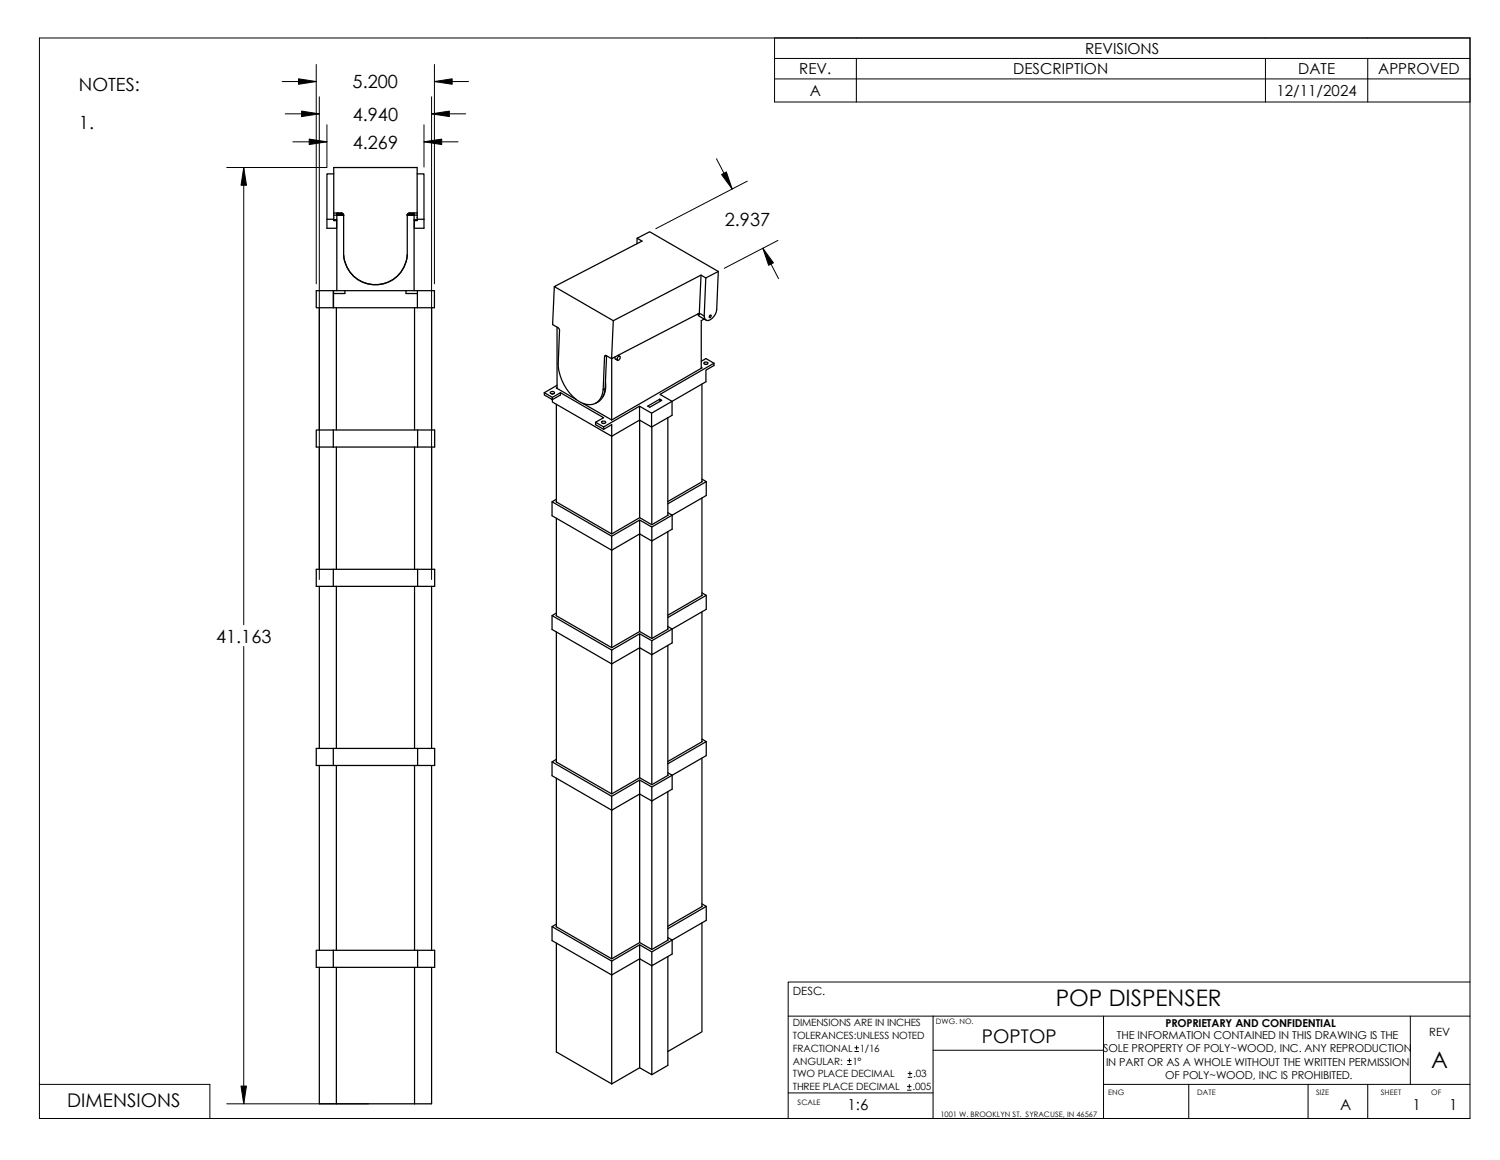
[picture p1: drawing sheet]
<svg xmlns="http://www.w3.org/2000/svg" width="279mm" height="216mm" viewBox="0 0 279 216" stroke-linecap="round" stroke-linejoin="round" font-family="sans-serif">
<g fill="none" stroke="#000" stroke-width=".19">
<path d="M7.3 7.1h266.5v201.1h-266.5zM52.6 15.2h6.3M58.9 12v40.8M59.5 18v89.9M80.4 18v89.9M80.9 12v40.8M80.9 15.2h6.4M144.3 7.1v7.6M144.3 14.7v4.3h129.5M144.3 10.9h129.5M159.5 10.9v8.1M235.7 10.9v8.1"/>
<path d="M254.8 10.9v8.1M273.8 7.1v7.6h-129.5M42.2 31.2h18.7M45.4 31.2v85.1M53.1 21.2h6.4M54.5 26.4h6.4M60.9 23.2v7.9M79 23.2v7.9M79 26.4h6.3M80.4 21.2h6.3M133.5 29.5l2.9 5.7M139.2 33.7l-17 8.9"/>
<path d="M142.1 46.2l2.9 5.7M144.9 44.7l-10 5.2M45.4 120.3v85.1M146.8 189.1h127M157.9 198.1h.7M157.9 197.4h.7M158.2 197v.8M159.2 195.7h.7M159.2 195h.7M159.6 194.6v.8M169.1 199.8h.7M169.5 199.5v.7"/>
<path d="M173.8 195.5h31.7M173.8 189.1v19.1M205.5 189.1v19.1M262.7 189.1v12.7M273.8 182.8h-127v25.4M7.3 201.8h31.8v6.4M42.2 205.4h26.5M146.8 203.4h27M169 202.9h.7M169 202.2h.7M169.1 200.5h.7M169.4 201.8v.7"/>
<path d="M205.5 201.8h68.3M221.4 201.8v6.4M243.6 201.8v6.4M254.8 201.8v6.4"/>
</g>
<g fill="none" stroke="#000" stroke-width=".23">
<path d="M62.2 32.4h-1.3v8.4M62.2 39.6h1.4M62.7 39.8h.2v.2M62.9 39.7v.1h1M63.6 39.7h-.9v.3M63.6 39.7l.3 .2 .1 .2M63.6 39.6l.2 .1 .2 .4M63.6 39.6v.1M76 39.8h1M76.3 39.6l-.4 .3v.2M76.3 39.6h1.4M76.3 39.7h.9v.3"/>
<path d="M76.3 39.6l-.4 .2v.3M77 39.7v.1M77 39.8v.2M77.2 39.8h-.2M77.7 32.4h1.3v8.4M59.5 57.3v22.7M62.1 54.1v3.2h-3.2v-3.2h22v3.2h-18.8v-3.2M62.2 40.9h.5M62.2 40.8h-1.3v1.7h1.8v-1.4M62.7 57.3v22.7M62.7 40.9v.2M62.7 40v14.1"/>
<path d="M62.9 40h.1M62.9 40h1.1M64 40h-1.1h1.1M64 47.5a5.9 5.9 0 0 0 5.9 5.5 5.9 5.9 0 0 0 6-5.5M64 40.1v7.4M64 40h-1.8M64.2 54.1v.5h-2.1M75.6 54.1v.5h2.1M75.9 40.1v7.4a5.9 5.9 0 0 1-6 5.5 5.9 5.9 0 0 1-5.9-5.5M75.9 40h1.8M77 40h.1M77 40h-1.1"/>
<path d="M77.1 40.9h.6M77.1 40v14.1M77.2 40.9v.2h.5v-9.9h-15.5v9.9h.5M77.2 57.3v22.7M77.7 40.8h1.3M77.7 54.1v3.2M79 40.8v1.7h-1.8v-1.4M80.4 57.3v22.7M103.3 53.3l-.4 7.1 1.1 .6 .2 .4-.2 6.3a8.8 8.8 0 0 0 4.4 7.3 2.65 2.65 0 0 0 4-2.5M118.7 44.3l2.3-1.2 12.8 7.4M118.7 44.3l.9 .6-16.3 8.4 10.9 6.4 16.4-8.5 .9 .5M118.7 44.3l-.1 1.1"/>
<path d="M129.9 58.5l.3 .3 1.3 .8M129.9 58.5h.4M129.9 58.5l-16 8.3 .3-7.1M130.1 58.4l.2 .1M130.3 58.3v.2M130.3 58.3l.9 .5M130.6 51.2l-.3 7.1M131.1 59.4l-.5 .3v8.8M131.5 51.7l-.3 7.1M132.2 58.7l.2-.1a.27 .27 0 0 1 0 .3 .27 .27 0 0 1-.2 .2zM133.8 50.5l-2.3 1.2M133.8 50.5l-.3 7.1a2.36 2.36 0 0 1-1.7 2.1l-.4-.2-.2-.7"/>
<path d="M101.4 73.1l1.5 .9M101.4 73.1v.4l1.5 .9v-.4M102.5 73a.41 .41 0 0 1 .4-.2 .41 .41 0 0 1 .4 .4l-.3 .1a.37 .37 0 0 1-.5-.3zM102.8 73.3h.2M102.9 73.3h.1M103.6 75.2v18.2M103.8 72.2h-.2l3.8 2.2M103.8 71.7l-2.4 1.4M103.8 60.9v11.4M104.4 73.1v.4l-1.5 .9v.4l11 6.4 5.2-3M104.4 73.1l-1.5 .9M108.5 75.1l5.4 3.1"/>
<path d="M110.9 78.6v.4l1.5 .9M112.1 78.5l.2-.1 .5 .1a.36 .36 0 0 1-.4 .3 .36 .36 0 0 1-.3-.3zM112.3 78.8h.3M112.4 79.9l1.5-.9v20.4M112.4 79.5v.4M112.6 66.4l-.2 6.1M112.7 72.3a2.96 2.96 0 0 1-1.8 2.8M112.7 72.3l-.3 .2M112.8 71.1v.7a3.6 3.6 0 0 1-.5 2.1M112.9 66.2l1 .6M112.9 66.2h-.2l-.1 .2M112.9 66.2l-.3 .2"/>
<path d="M113 66.2l-.3 6.1M113.9 66.8v11.4M114.6 66.4v.3l.4 .4M115.1 66.4l.3-.1 .1 .2a.43 .43 0 0 1-.5 .5zM115.1 66.1l.3 .2M119.1 75.6v2.6M119.1 78.2l2.3 1.3M119.1 78.2v18.2M120.6 75.6l2.3-1.3 .4 .2-2.3 1.3zM121.4 76.9v2.6M121.4 79.5v18.2M122.9 74.3v.4"/>
<path d="M124.4 77.7v18.2M130.6 68.4l.1 .1-16.8 9.7M130.6 67.2l.9-.5 1.5 .9M130.7 71.5v18.2M131.1 67.5l.2-.1 .6 .1-.2 .3h-.3l-.3-.1zM131.4 67.8h.2M133 67.6v.4l-1.5 .9v2.2l-6.3 3.6v2.6l-3.8 2.2M133 67.6l-10.1 5.8 2.3 1.3-3.8 2.2-2.3-1.3-6.7 3.9-1.5-.9 1.5-.9-8-4.6M58.9 80h22.1v3.2h-22.1zM59.5 83.2v22.8M62.1 80v3.2M62.7 83.2v22.8"/>
<path d="M77.2 83.2v22.8M77.8 80v3.2M80.4 83.2v22.8M102.8 93.4v2.6l11.1 6.4 5.2-3 2.3 1.3v18.1M103.6 96.5v18.1M103.6 92.9l-.8 .5 11.1 6.4 5.2-3 2.3 1.3 3.8-2.2-.8-.5M103.6 93.4l10.3 6 5.2-3 2.3 1.3 3-1.8M113.9 99.8v20.7M119.1 96.8v20.7M124.4 99v18.1M130.7 89.2l.9 .4-7.2 4.2M130.7 89.6l-6.3 3.7"/>
<path d="M130.7 92.7v18.1M131.6 89.6v2.6l-6.4 3.7v2.6l-3.8 2.2v-2.6M58.9 106h22.1v3.1h-22.1zM59.5 109.1v30.2M62.1 106v3.1M62.7 109.1v30.2M77.2 109.1v30.2M77.8 106v3.1M80.4 109.1v30.2M102.8 114.6v2.6l11.1 6.4 5.2-3 2.3 1.3v24.1M103.6 117.6v24.2M103.6 114.5l10.3 6 5.2-3 2.3 1.3 3-1.8"/>
<path d="M103.6 114.1l-.8 .5 11.1 6.4 5.2-3 2.3 1.3 3.8-2.2-.8-.5M119.1 118v26.8M130.7 113.9v24.2M130.7 110.8l-6.3 3.7M130.7 110.3l.9 .5-7.2 4.1M131.6 110.8v2.6l-6.4 3.7v2.6l-3.8 2.2v-2.6M58.9 139.3h22.1v3.2h-22.1zM62.1 139.3v3.2M77.8 139.3v3.2M113.9 121v26.8M124.4 120.1v24.2M130.7 138l-6.3 3.7"/>
<path d="M130.7 137.6l.9 .4-7.2 4.2M131.6 138v2.6l-6.4 3.7v2.6l-3.8 2.2-2.3-1.3-5.2 3-11.1-6.4v-2.6M59.5 142.5v34.4M62.7 142.5v34.4M77.2 142.5v34.4M80.4 142.5v34.4M103.6 144.8v27.7M103.6 141.8l10.3 6 5.2-3 2.3 1.3 3-1.8M103.6 141.3l-.8 .5 11.1 6.4 5.2-3 2.3 1.3 3.8-2.2-.8-.5M113.9 148.2v30.3M119.1 145.2v30.2M121.4 146.5v30.2"/>
<path d="M124.4 147.3v27.7M130.7 141.1v27.6M58.9 176.9h22.1v3.1h-22.1zM62.1 176.9v3.1M77.8 176.9v3.1M102.8 172.5v2.6l11.1 6.4 5.2-3M103.6 175.5v20.3l10.3 5.9M103.6 172.4l10.3 6.1 5.2-3.1 2.3 1.3 3-1.8M103.6 172l-.8 .5 11.1 6.4 5.2-3M113.9 178.9v22.8M119.1 178.5v20.2l-5.2 3M119.1 178.5l2.3 1.2v20.3l-2.3-1.3"/>
<path d="M119.1 175.9v2.6M124.4 178v20.3l-3 1.7M124.4 174.5l.8 .5-3.8 2.2-2.3-1.3M130.7 168.7l-6.3 3.7M130.7 171.8v20.2l-6.3 3.7M130.7 168.2l.9 .5-7.2 4.1M131.6 168.7v2.6l-6.4 3.7v2.6l-3.8 2.1v-2.5M59.5 180v25.4h20.9v-25.4M62.7 180v25.4M77.2 180v25.4"/>
</g>
<g fill="#000" stroke="#000" stroke-width=".19">
<path d="M55.6 14.7l3.3 .5-3.3 .5z" fill-rule="evenodd"/>
<path d="M80.9 15.2l3.3-.5v1z" fill-rule="evenodd"/>
<path d="M45.4 31.2l.5 3.3h-1z" fill-rule="evenodd"/>
<path d="M56.2 20.7l3.3 .5-3.3 .5z" fill-rule="evenodd"/>
<path d="M57.6 25.9l3.3 .5-3.3 .5z" fill-rule="evenodd"/>
<path d="M79 26.4l3.3-.5v1z" fill-rule="evenodd"/>
<path d="M80.4 21.2l3.3-.5v1z" fill-rule="evenodd"/>
<path d="M134.4 32.5l.9-.5 1.1 3.2z" fill-rule="evenodd"/>
<path d="M142.1 46.2l2 2.7-.9 .5z" fill-rule="evenodd"/>
<path d="M44.9 202.1h1l-.5 3.3z" fill-rule="evenodd"/>
</g>
<g font-size="4.2">
<text x="196.7" y="187.2">POP DISPENSER</text>
<text x="266.6" y="198.8">A</text>
</g>
<g font-size="3.5">
<text x="182.9" y="194.2">POPTOP</text>
<text x="12.5" y="206">DIMENSIONS</text>
</g>
<g font-size="3.4">
<text x="14.7" y="17">NOTES:</text>
<text x="65.7" y="16.5">5.200</text>
<text x="65.7" y="22.5">4.940</text>
<text x="14.7" y="24.1">1.</text>
<text x="65.7" y="27.7">4.269</text>
<text x="135" y="42">2.937</text>
<text x="40.2" y="119.6">41.163</text>
</g>
<g font-size="2.8">
<text x="202.1" y="10.1">REVISIONS</text>
<text x="148.9" y="13.9">REV.</text>
<text x="150.8" y="17.9">A</text>
<text x="188.7" y="13.9">DESCRIPTION</text>
<text x="237.7" y="17.9">12/11/2024</text>
<text x="241.8" y="13.9">DATE</text>
<text x="256.7" y="13.9">APPROVED</text>
<text x="157.8" y="206.7">1:6</text>
<text x="249.6" y="206.7">A</text>
<text x="263.1" y="206.7">1</text>
<text x="269.9" y="206.7">1</text>
</g>
<g font-size="2.1">
<text x="147.7" y="185.2">DESC.</text>
<text x="266.2" y="192.9">REV</text>
</g>
<g font-size="2">
<text x="217.1" y="191.1">PROPRIETARY AND CONFIDENTIAL</text>
<text x="205.5" y="195.9">SOLE PROPERTY OF POLY~WOOD, INC. ANY REPRODUCTION</text>
<text x="208" y="193.3">THE INFORMATION CONTAINED IN THIS DRAWING IS THE</text>
<text x="206" y="198.4">IN PART OR AS A WHOLE WITHOUT THE WRITTEN PERMISSION</text>
<text x="217" y="200.9">OF POLY~WOOD, INC IS PROHIBITED.</text>
</g>
<g font-size="1.9">
<text x="147.7" y="190.9">DIMENSIONS ARE IN INCHES</text>
<text x="147.7" y="193.3">TOLERANCES:UNLESS NOTED</text>
<text x="147.7" y="195.7">FRACTIONAL</text>
<text x="160.1" y="195.7">1/16</text>
<text x="147.7" y="198.1">ANGULAR:</text>
<text x="147.7" y="200.5">TWO PLACE DECIMAL</text>
<text x="147.7" y="202.9">THREE PLACE DECIMAL</text>
<text x="158.8" y="198.1">1°</text>
<text x="170" y="202.9">.005</text>
<text x="170.1" y="200.5">.03</text>
</g>
<g font-size="1.4">
<text x="174.3" y="190.7">DWG. NO.</text>
<text x="206.4" y="203.8">ENG</text>
<text x="223" y="203.8">DATE</text>
<text x="245.1" y="203.8">SIZE</text>
<text x="257.2" y="203.8">SHEET</text>
<text x="266.6" y="203.8">OF</text>
<text x="148.6" y="205.7">SCALE</text>
<text x="175.2" y="207.8">1001 W. BROOKLYN ST. SYRACUSE, IN 46567</text>
</g>
</svg>
